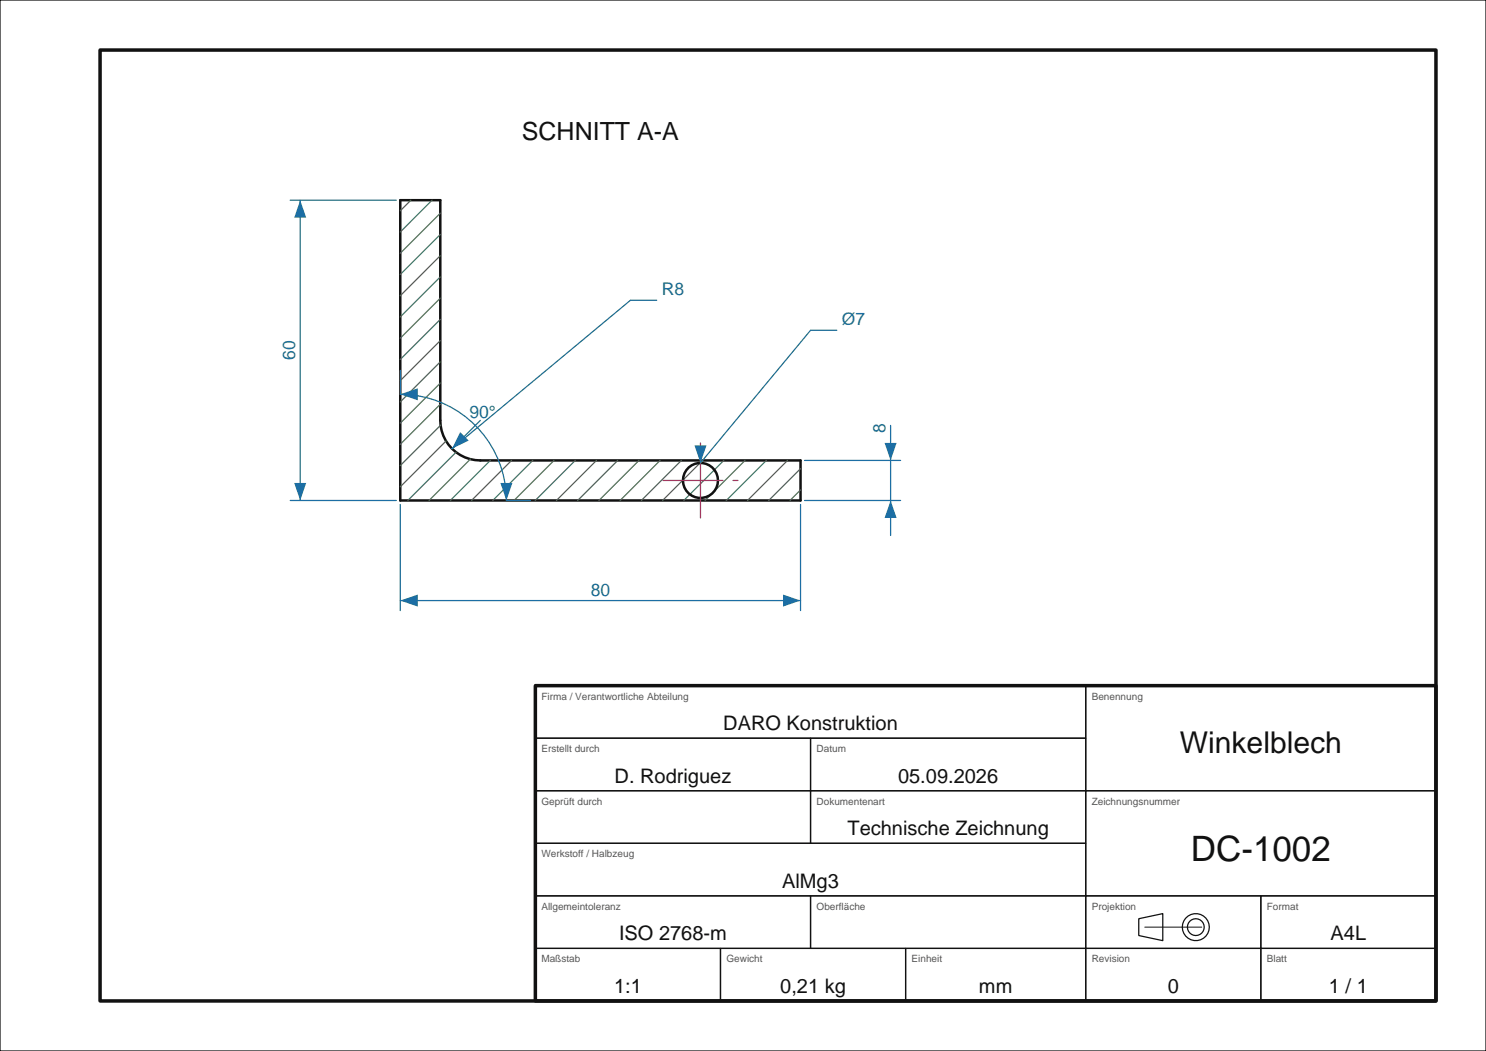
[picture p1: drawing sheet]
<svg xmlns="http://www.w3.org/2000/svg" width="297mm" height="210mm" viewBox="0 0 297 210" stroke-linecap="round" stroke-linejoin="round" font-family="sans-serif">
<g fill="none" stroke="#111" stroke-width=".25">
<path d="M0 0h297v210h-297zM107 137h110v10.5h-110zM217 137h70v21h-70zM107 147.5h55v10.5h-55zM107 158h55v10.5h-55zM162 147.5h55v10.5h-55zM162 158h55v10.5h-55zM217 158h70v21h-70zM107 168.5h110v10.5h-110zM107 179h55v10.5h-55zM162 179h55v10.5h-55zM217 179h35v10.5h-35z"/>
<path d="M252 179h35v10.5h-35zM107 189.5h37v10.5h-37zM144 189.5h37v10.5h-37zM181 189.5h36v10.5h-36zM217 189.5h35v10.5h-35zM227.6 183.6l4.8-1v5.4l-4.8-1.1zM252 189.5h35v10.5h-35z"/>
<circle cx="239" cy="185.3" r="1.68"/>
<circle cx="239" cy="185.2" r="2.7"/>
</g>
<path d="M20 10h267v190h-267zM107 137h180v63h-180z" fill="none" stroke="#111" stroke-width=".7"/>
<path d="M228.8 185.3h11.4" fill="none" stroke="#111" stroke-width=".2" stroke-dasharray="12 2 2 2"/>
<g fill="none" stroke="#111" stroke-width=".5">
<path d="M80 40h8v44a8 8 0 0 0 8 8h64v8h-80z"/>
<circle cx="140" cy="96" r="3.5"/>
</g>
<g fill="none" stroke="#4a7f4a" stroke-width=".25">
<path d="M82.1 40l-2.1 2.1M86.4 40l-6.4 6.4M88 59.6l-8 8M88 55.3l-8 8M88 51.1l-8 8M88 46.8l-8 8M88 42.6l-8 8M88 76.5l-8 8M88 72.3l-8 8M88 68.1l-8 8M88 63.8l-8 8M88 80.8l-8 8"/>
<path d="M88.1 84.9l-8.1 8.1M89.2 88.1l-9.2 9.2M91.2 90.3l-9.7 9.7M94 91.7l-8.2 8.3M98 92l-8 8M102.2 92l-8 8M106.5 92l-8 8M110.7 92l-8 8M115 92l-8 8M119.2 92l-8 8M123.5 92l-8 8M127.7 92l-8 8"/>
<path d="M131.9 92l-8 8M136.2 92l-8 8M140.4 92l-8 8M144.7 92l-8 8M148.9 92l-8 8M153.2 92l-8 8M157.4 92l-8 8M160 97.9l-2.1 2.1M160 93.6l-6.4 6.4"/>
</g>
<path d="M132.5 96h15M140 103.5v-15" fill="none" stroke="#b03060" stroke-width=".25" stroke-dasharray="12 2 2 2"/>
<path d="M80 100.8v21.2M160 100.8v21.2M80 120h80" fill="none" stroke="#1c6ea4" stroke-width=".25"/>
<g fill="#1c6ea4">
<path d="M80 120l3.5-1.2v2.4z"/>
<path d="M156.5 118.8l3.5 1.2-3.5 1.2z"/>
</g>
<path d="M58 40h21.2M60 40v60M58 100h21.2" fill="none" stroke="#1c6ea4" stroke-width=".25"/>
<g fill="#1c6ea4">
<path d="M58.8 96.5h2.4l-1.2 3.5z"/>
<path d="M60 40l1.2 3.5h-2.4z"/>
</g>
<path d="M160.8 92h19.2M178 85v22M160.8 100h19.2" fill="none" stroke="#1c6ea4" stroke-width=".25"/>
<g fill="#1c6ea4">
<path d="M178 100l1.2 3.5h-2.4z"/>
<path d="M176.8 88.5h2.4l-1.2 3.5z"/>
<path d="M138.8 89h2.4l-1.2 3.5z"/>
</g>
<path d="M167.2 66h-5.2l-22 26.5M96 84l-5.7 5.7" fill="none" stroke="#1c6ea4" stroke-width=".25"/>
<path d="M92 86.3l1.7 1.7-3.4 1.7z" fill="#1c6ea4"/>
<path d="M80 74v4.8a21.2 21.2 0 0 1 21.2 21.2h4.8M131.2 60h-5.2l-35.7 29.7" fill="none" stroke="#1c6ea4" stroke-width=".25"/>
<g fill="#1c6ea4">
<path d="M100 96.5h2.4l-1.2 3.5z"/>
<path d="M80 78.8l3.5-1.2v2.4z"/>
</g>
<text font-size="7" fill="#111" x="238" y="172">DC-1002</text>
<text font-size="6" fill="#111" x="235.8" y="150.5">Winkelblech</text>
<text font-size="5" fill="#111" x="104.3" y="28">SCHNITT A-A</text>
<g font-size="4" fill="#111">
<text x="144.5" y="145.9">DARO Konstruktion</text>
<text x="122.8" y="156.4">D. Rodriguez</text>
<text x="179.5" y="156.4">05.09.2026</text>
<text x="169.4" y="166.9">Technische Zeichnung</text>
<text x="156.3" y="177.4">AlMg3</text>
<text x="123.7" y="187.9">ISO 2768-m</text>
<text x="265.9" y="187.9">A4L</text>
<text x="122.7" y="198.4">1:1</text>
<text x="155.9" y="198.4">0,21 kg</text>
<text x="195.7" y="198.4">mm</text>
<text x="233.4" y="198.4">0</text>
<text x="265.6" y="198.4">1 / 1</text>
</g>
<g font-size="3.5" fill="#1c6ea4">
<text x="132.3" y="59">R8</text>
<text x="168.2" y="65">Ø7</text>
<text x="59" y="71.9" transform="rotate(-90 59 71.9)">60</text>
<text x="93.8" y="83.6">90°</text>
<text x="177" y="86.5" transform="rotate(-90 177 86.5)">8</text>
<text x="118.1" y="119">80</text>
</g>
<g font-size="2" fill="#555">
<text x="108.2" y="139.8">Firma / Verantwortliche Abteilung</text>
<text x="218.2" y="139.8">Benennung</text>
<text x="108.2" y="150.3">Erstellt durch</text>
<text x="163.2" y="150.3">Datum</text>
<text x="108.2" y="160.8">Geprüft durch</text>
<text x="163.2" y="160.8">Dokumentenart</text>
<text x="218.2" y="160.8">Zeichnungsnummer</text>
<text x="108.2" y="171.3">Werkstoff / Halbzeug</text>
<text x="108.2" y="181.8">Allgemeintoleranz</text>
<text x="163.2" y="181.8">Oberfläche</text>
<text x="218.2" y="181.8">Projektion</text>
<text x="253.2" y="181.8">Format</text>
<text x="108.2" y="192.3">Maßstab</text>
<text x="145.2" y="192.3">Gewicht</text>
<text x="182.2" y="192.3">Einheit</text>
<text x="218.2" y="192.3">Revision</text>
<text x="253.2" y="192.3">Blatt</text>
</g>
</svg>
